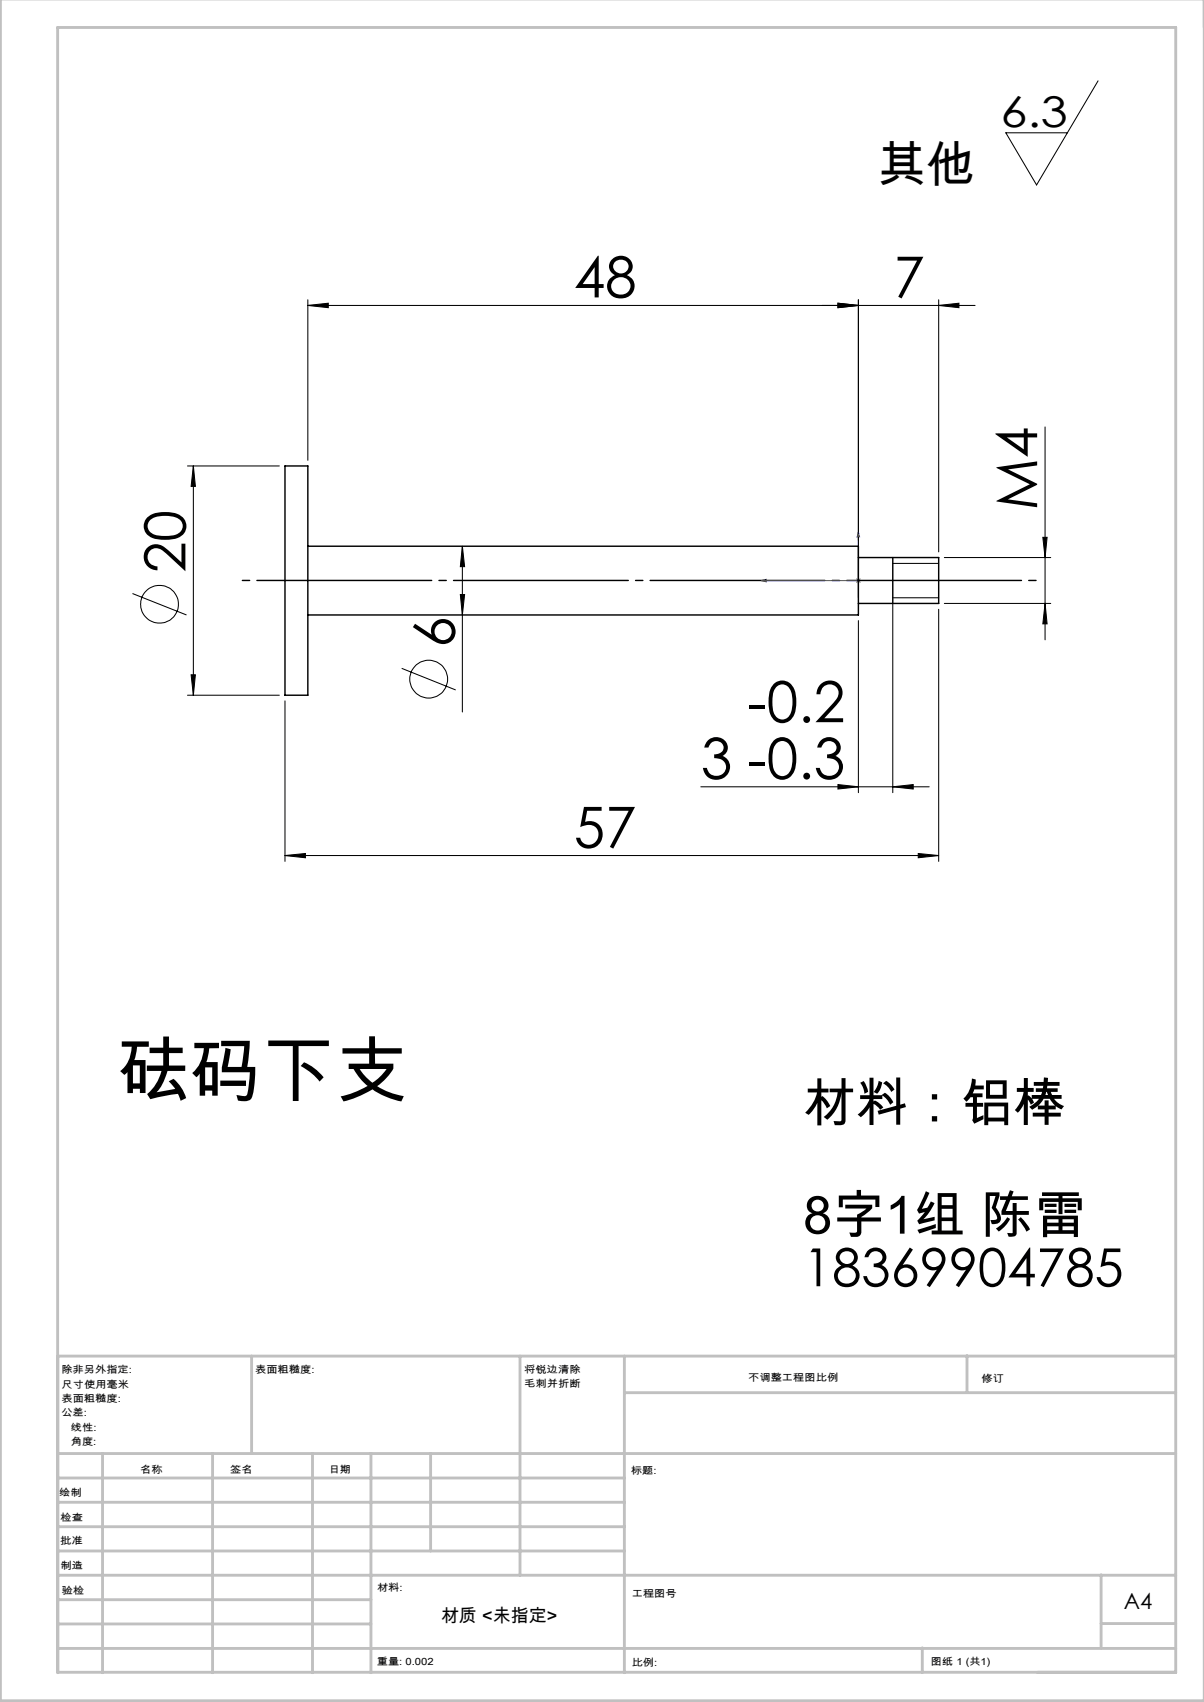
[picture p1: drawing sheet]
<svg xmlns="http://www.w3.org/2000/svg" width="210mm" height="297mm" viewBox="0 0 210 297" stroke-linecap="round" stroke-linejoin="round" font-family="sans-serif">
<g fill="none" stroke="#000" stroke-width=".18">
<path d="M191.5 14.1l-10.7 18.2-5.4-9.1h10.8M53.7 53.3l3.6-.4v.8zM53.7 52.3v28M146.2 52.9l3.5 .4-3.5 .4zM149.7 52.3v52M163.7 53.3l3.6-.4v.8zM163.7 52.3v44M170.1 53.3h-116.4M182.3 74.5v37.2M32.7 81.3h16M33.7 81.3l.4 3.6h-.8zM33.7 81.3v40"/>
<path d="M80.6 95.3l.4 3.6h-.7zM80.6 95.3v28.9M155.7 98.3h8M164.7 97.3h18.6M181.9 93.8h.7l-.3 3.5zM23.1 103.6l9.4 3.7M33.3 117.8h.8l-.4 3.5zM70.1 116.6l9.4 3.8M80.3 103.7h.7l-.4 3.6zM149.7 108.3v30M155.7 105.3v33M155.7 104.3h8"/>
<path d="M163.7 106.3v44M164.7 105.3h18.6M182.3 105.3l.3 3.6h-.7zM32.7 121.3h16M49.7 122.3v28M122.2 137.3h39.9M146.2 136.9l3.5 .4-3.5 .4zM155.7 137.3l3.6-.4v.8zM49.7 149.3l3.6-.4v.8zM49.7 149.3h114M160.2 148.9l3.5 .4-3.5 .4z"/>
<circle cx="27.8" cy="105.5" r="3.3"/>
<circle cx="74.8" cy="118.5" r="3.3"/>
</g>
<path d="M149.7 92.8l.2 .9h-.4zM149.7 92.8v8.5h-16.9M132.8 101.3l.8-.2v.4z" fill="none" stroke="#00f" stroke-width=".18"/>
<path d="M149.2 101.3h1M149.4 101l.7 .7M149.7 100.8v1M150.1 101l-.7 .7" fill="none" stroke="#808080" stroke-width=".18"/>
<path d="M42.1 101.3h138.8" fill="none" stroke="#000" stroke-width=".25" stroke-dasharray="30.5 1.3 1.3 1.3" stroke-dashoffset="-2.8"/>
<g fill="none" stroke="#c0c0c0" stroke-width=".5">
<path d="M.1 -.1v296.9h209.9v-296.9M10.1 236.6h195M43.9 236.6v17M90.7 236.6v38.3M108.9 236.6v55.3M168.7 236.6v6.3M10.1 253.6h195M10.1 257.9h98.8M17.9 253.6v38.3M37.1 253.6v38.3M54.5 253.6v38.3M64.7 253.6v38.3"/>
<path d="M75.1 253.6v17M108.9 243h96.2M10.1 270.6h98.8M10.1 266.4h98.8M10.1 262.1h98.8M10.1 279.1h54.6M10.1 274.9h195M192.1 274.8v12.7M10.1 291.8h195v-287h-195v287.1M10.1 287.7h195M10.1 283.4h54.6M160.9 287.5v4.3"/>
<path d="M192.1 283.3h13"/>
</g>
<path d="M155.7 97.3v8" fill="none" stroke="#000" stroke-width=".25"/>
<path d="M149.7 92.8l.2 .9h-.4zM132.8 101.3l.8-.2v.4z" fill="#00f"/>
<g fill="#000">
<path d="M146.2 52.9l3.5 .4-3.5 .4zM163.7 53.3l3.6-.4v.8zM146.2 136.9l3.5 .4-3.5 .4zM155.7 137.3l3.6-.4v.8z"/>
<path d="M146.2 52.9l3.5 .4-3.5 .4zM53.7 53.3l3.6-.4v.8zM160.2 148.9l3.5 .4-3.5 .4zM49.7 149.3l3.6-.4v.8z"/>
<path d="M33.7 81.3l.4 3.6h-.8zM33.3 117.8h.8l-.4 3.5zM80.6 95.3l.4 3.6h-.7zM80.3 103.7h.7l-.4 3.6z"/>
<path d="M182.3 105.3l.3 3.6h-.7zM181.9 93.8h.7l-.3 3.5z"/>
</g>
<path d="M49.7 81.3h4v40h-4zM53.7 95.3h96v12h-96M149.7 97.3h14v8h-14" fill="none" stroke="#000" stroke-width=".25"/>
<text font-size="12.7" x="20.3" y="191.4">砝码下支</text>
<g font-size="9.9">
<text x="100.1" y="51.9">48</text>
<text x="155.8" y="51.9">7</text>
<text x="180.9" y="89.1" transform="rotate(-90 180.9 89.1)">M4</text>
<text x="32.3" y="100" transform="rotate(-90 32.3 100)">20</text>
<text x="79.3" y="113.1" transform="rotate(-90 79.3 113.1)">6</text>
<text x="130.5" y="126">-0.2</text>
<text x="122.2" y="135.9">3 -0.3</text>
<text x="100.1" y="147.9">57</text>
</g>
<g font-size="9.2">
<text x="140.1" y="195.7">材料：铝棒</text>
<text x="140.1" y="215.3">8字1组 陈雷</text>
<text x="140.1" y="224.5">18369904785</text>
</g>
<text font-size="8.5" x="153.1" y="31.8">其他</text>
<text font-size="7.4" x="174.5" y="22.1">6.3</text>
<text font-size="3.9" x="196" y="280.7">A4</text>
<text font-size="3.2" x="77" y="283">材质 &lt;未指定&gt;</text>
<g font-size="1.7">
<text x="10.7" y="239.6">除非另外指定:</text>
<text x="44.5" y="239.7">表面粗糙度:</text>
<text x="91.4" y="239.6">将锐边清除</text>
<text x="10.7" y="242.1">尺寸使用毫米</text>
<text x="10.7" y="244.6">表面粗糙度:</text>
<text x="91.4" y="242.1">毛刺并折断</text>
<text x="130.5" y="240.9">不调整工程图比例</text>
<text x="171.2" y="241.1">修订</text>
<text x="10.7" y="247.1">公差:</text>
<text x="12.3" y="249.6">线性:</text>
<text x="12.3" y="252.1">角度:</text>
<text x="24.4" y="257.1">名称</text>
<text x="40.1" y="257">签名</text>
<text x="57.3" y="257">日期</text>
<text x="110.1" y="257.3">标题:</text>
<text x="10.3" y="261.1">绘制</text>
<text x="10.5" y="269.5">批准</text>
<text x="10.5" y="265.4">检查</text>
<text x="10.6" y="273.8">制造</text>
<text x="10.8" y="278.2">验检</text>
<text x="65.8" y="277.6">材料:</text>
<text x="110.2" y="278.7">工程图号</text>
<text x="65.7" y="290.6">重量: 0.002</text>
<text x="110.2" y="290.7">比例:</text>
<text x="162.4" y="290.6">图纸 1 (共1)</text>
</g>
</svg>
